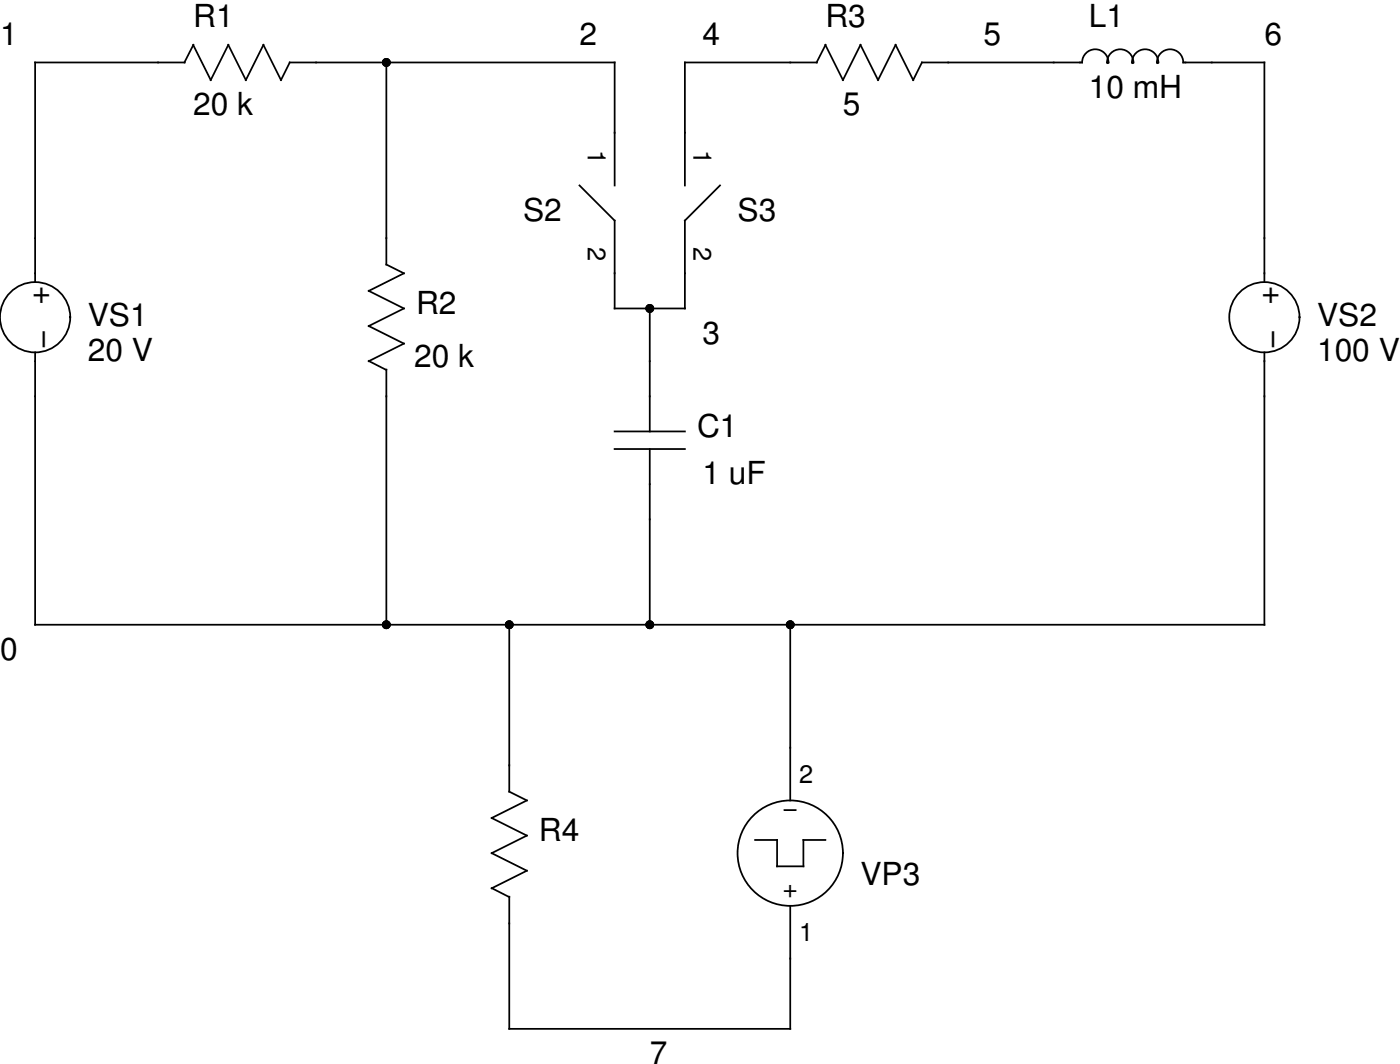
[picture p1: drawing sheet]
<svg xmlns="http://www.w3.org/2000/svg" width="202mm" height="154mm" viewBox="0 0 202 154" stroke-linecap="round" stroke-linejoin="round" font-family="sans-serif">
<g fill="none" stroke="#000" stroke-width=".25">
<path d="M26.7 9l1.2-2.5 2.6 5.1 2.5-5.1 2.6 5.1 2.5-5.1 2.5 5.1 1.3-2.6h47v17.8M26.7 9h-21.6v31.8M55.9 9v29.2l2.5 1.3-5.1 2.6 5.1 2.5-5.1 2.5 5.1 2.6-5.1 2.5M118.2 9h-19.1v17.8M119.4 6.5l2.5 5.1 2.6-5.1 2.5 5.1 2.5-5.1 2.6 5.1 1.3-2.6h23.1a1.89 1.89 0 0 1 1.9-1.9 1.89 1.89 0 0 1 1.9 2h-.1a1.88 1.88 0 0 1 1.8-2 1.88 1.88 0 0 1 1.9 2h-.1a1.88 1.88 0 0 1 1.8-2 1.88 1.88 0 0 1 1.9 2h-.1a1.89 1.89 0 0 1 1.8-2 1.89 1.89 0 0 1 1.9 1.9h11.8v31.8M119.4 6.5l-1.3 2.5M83.8 26.8l5.1 5.1v12.7h10.2v-12.7l5-5.1M5.1 50.9v39.4h177.8v-39.4M53.3 52.2l2.6 1.3M55.9 53.4v36.9M94 44.6v17.8M88.9 64.9h10.2"/>
<path d="M88.9 62.4h10.2M94 64.9v25.4M73.7 90.3v24.1l2.5 1.3-5.1 2.6 5.1 2.5-5.1 2.5 5.1 2.6-5.1 2.5 2.6 1.3M114.3 90.3v25.4M73.7 129.6v19.1h40.6v-17.7M109.2 121.4h3.2v3.8h3.8v-3.8h3.2"/>
<circle cx="5.1" cy="45.9" r="5.1"/>
<circle cx="182.9" cy="45.9" r="5.1"/>
<circle cx="114.3" cy="123.3" r="7.6"/>
</g>
<g fill="#000">
<circle cx="55.9" cy="9" r=".63"/>
<circle cx="94" cy="44.6" r=".63"/>
<circle cx="55.9" cy="90.3" r=".63"/>
<circle cx="73.7" cy="90.3" r=".63"/>
<circle cx="94" cy="90.3" r=".63"/>
<circle cx="114.3" cy="90.3" r=".63"/>
</g>
<g font-size="4.6">
<text x="27.9" y="4">R1</text>
<text x="119.4" y="4">R3</text>
<text x="157.5" y="4">L1</text>
<text x="0" y="6.5">1</text>
<text x="83.8" y="6.5">2</text>
<text x="101.6" y="6.5">4</text>
<text x="142.2" y="6.5">5</text>
<text x="182.9" y="6.5">6</text>
<text x="27.9" y="16.7">20 k</text>
<text x="121.9" y="16.7">5</text>
<text x="157.5" y="14.1">10 mH</text>
<text x="75.7" y="31.9">S2</text>
<text x="106.7" y="31.9">S3</text>
<text x="4.9" y="41.3" transform="rotate(90 4.9 41.3)">+</text>
<text x="182.7" y="41.3" transform="rotate(90 182.7 41.3)">+</text>
<text x="5.3" y="47.7" transform="rotate(90 5.3 47.7)">−</text>
<text x="12.7" y="47.1">VS1</text>
<text x="60.2" y="45.4">R2</text>
<text x="183.1" y="47.7" transform="rotate(90 183.1 47.7)">−</text>
<text x="190.5" y="47.1">VS2</text>
<text x="12.7" y="52.2">20 V</text>
<text x="59.9" y="53">20 k</text>
<text x="101.6" y="49.7">3</text>
<text x="190.5" y="52.2">100 V</text>
<text x="100.8" y="63.2">C1</text>
<text x="101.6" y="70">1 uF</text>
<text x="0" y="95.4">0</text>
<text x="78" y="121.6">R4</text>
<text x="124.5" y="127.9">VP3</text>
<text x="94" y="153.8">7</text>
</g>
<g font-size="3.7">
<text x="85" y="21.7" transform="rotate(90 85 21.7)">1</text>
<text x="100.3" y="21.7" transform="rotate(90 100.3 21.7)">1</text>
<text x="85" y="35.7" transform="rotate(90 85 35.7)">2</text>
<text x="100.3" y="35.7" transform="rotate(90 100.3 35.7)">2</text>
<text x="115.6" y="113.2">2</text>
<text x="113.2" y="118">−</text>
<text x="113.2" y="129.7">+</text>
<text x="115.6" y="136.1">1</text>
</g>
</svg>
